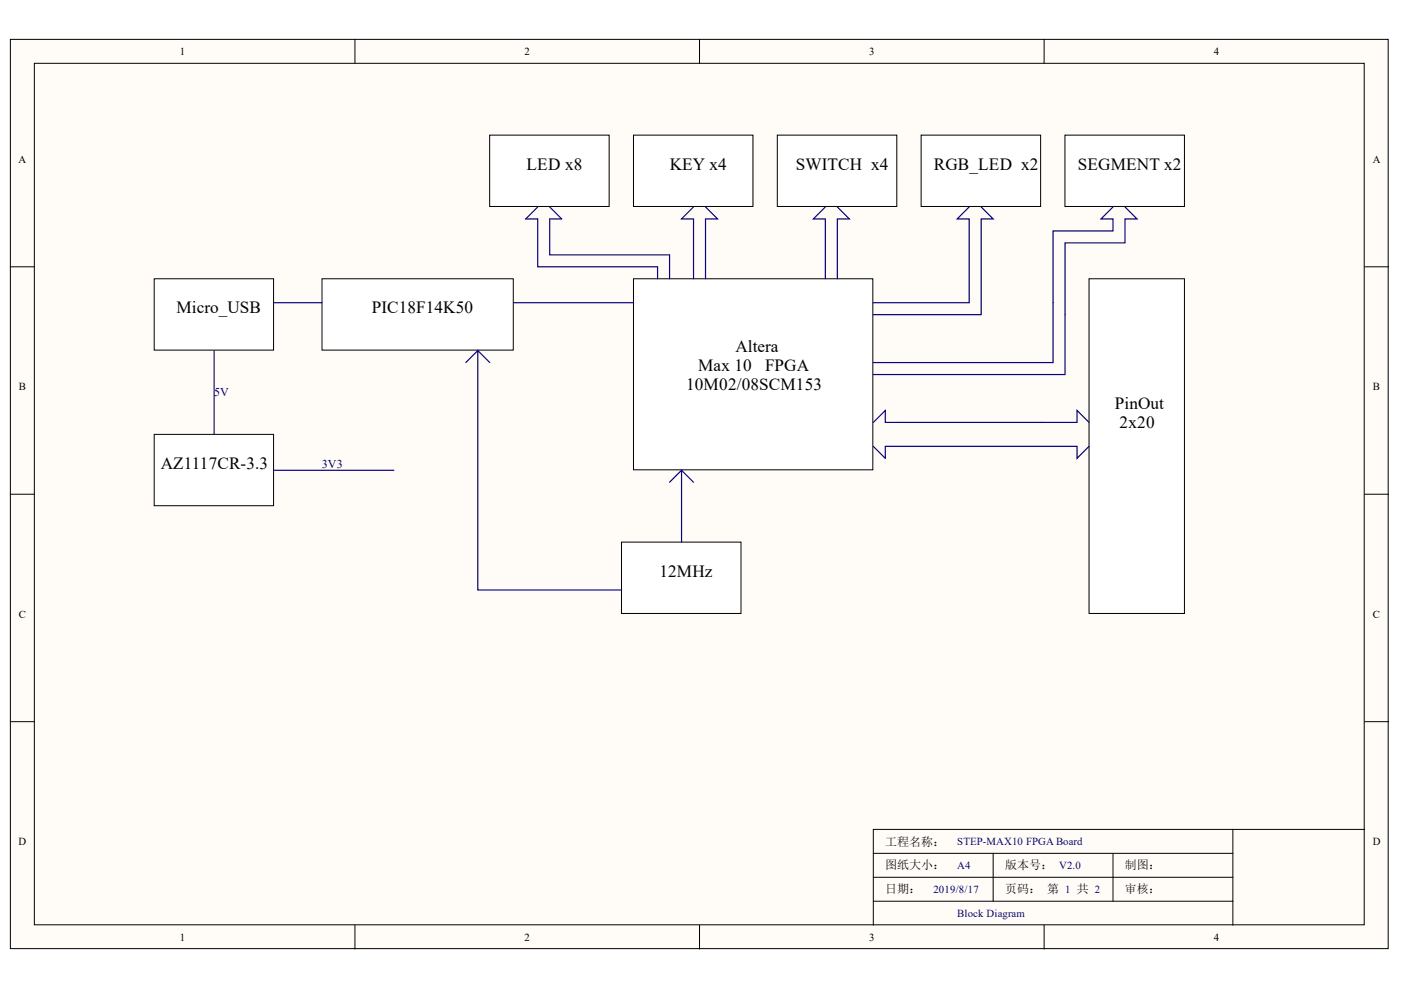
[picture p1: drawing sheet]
<svg xmlns="http://www.w3.org/2000/svg" width="297mm" height="210mm" viewBox="0 0 297 210" stroke-linecap="round" stroke-linejoin="round" font-family="sans-serif">
<g fill="#fffcf8" stroke="#000" stroke-width=".21">
<path d="M2.2 8.3h292.1v192.8h-292.1z"/>
<path d="M7.3 13.4h281.9v182.7h-281.9z"/>
</g>
<g fill="none" stroke="#000" stroke-width=".21">
<path d="M75.3 8.3v5.1M148.3 8.3v5.1M221.4 8.3v5.1M2.2 56.6h5.1M289.3 56.6h5.1M2.2 104.8h5.1M289.3 104.8h5.1M2.2 153h5.1M289.3 153h5.1M261.4 175.9v15.2h-76.2M289.3 175.9h-104.1v20.3M75.3 196.2v5"/>
<path d="M148.3 196.2v5M185.2 186h76.2M185.2 180.9h76.2M210.6 180.9v10.2M221.4 196.2v5M236 180.9v10.2M261.4 191.1v5.1"/>
</g>
<g fill="#fff" stroke="#000" stroke-width=".21">
<path d="M134.3 59.1h50.8v40.5h-50.8z"/>
<path d="M68.3 59.1h40.5v15.1h-40.5z"/>
<path d="M32.7 59.1h25.3v15.1h-25.3z"/>
<path d="M32.7 92.1h25.3v15.1h-25.3z"/>
<path d="M131.8 114.9h25.3v15.2h-25.3z"/>
<path d="M103.8 28.7h25.4v15.1h-25.4z"/>
<path d="M134.3 28.7h25.3v15.1h-25.3z"/>
<path d="M164.8 28.7h25.3v15.1h-25.3z"/>
<path d="M225.8 28.7h25.3v15.1h-25.3z"/>
<path d="M230.9 59.1h20.2v71h-20.2z"/>
</g>
<path d="M114 43.9l-2.5 2.5h2.5v10.2h25.4v2.5M116.5 43.9l2.6 2.5h-2.6v7.6h25.5v5.1M147 43.9l-2.5 2.5h2.5v12.7M149.6 43.9l2.5 2.5h-2.5v12.7M175 43.9l-2.5 2.5h2.5v12.7M177.5 43.9l2.6 2.5h-2.6v12.7M45.4 74.3v17.8M58.1 64.2h10.2M108.9 64.2h25.4M144.5 99.7l2.5 2.6M142 102.3l2.5-2.6v15.2" fill="none" stroke="#0c0087" stroke-width=".25"/>
<path d="M195.3 28.7h25.3v15.1h-25.3z" fill="#fff" stroke="#000" stroke-width=".21"/>
<path d="M98.8 76.9l2.5-2.6v50.8h30.5M101.3 74.3l2.5 2.6M223.3 64.2v12.7h-38.1M225.8 66.7v12.7h-40.6M58.1 99.7h25.4M185.2 89.6l2.5-2.6v2.6h2.5M185.2 94.6l2.5 2.6M220.7 89.6h7.7v-2.6l2.5 2.6" fill="none" stroke="#0c0087" stroke-width=".25"/>
<path d="M205.5 43.9l-2.6 2.5h2.6v17.8h-20.3M208 43.9l2.6 2.5h-2.6v20.3h-22.8M236 43.9l-2.6 2.5h2.6v2.6h-12.7v15.2M238.5 43.9l2.6 2.5h-2.6v5.1h-12.7v15.2M190.2 89.6h30.5M230.9 94.6l-2.5 2.6v-2.6h-40.7v2.6" fill="none" stroke="#000080" stroke-width=".25"/>
<g font-size="3.6">
<text x="111.7" y="36">LED x8</text>
<text x="142" y="36">KEY x4</text>
<text x="168.7" y="36">SWITCH x4</text>
<text x="198" y="36">RGB_LED x2</text>
<text x="228.5" y="36">SEGMENT x2</text>
<text x="37.4" y="66.4">Micro_USB</text>
<text x="78.8" y="66.4">PIC18F14K50</text>
<text x="156" y="74.6">Altera</text>
<text x="145.5" y="82.7">10M02/08SCM153</text>
<text x="148" y="78.7">Max 10</text>
<text x="162.2" y="78.7">FPGA</text>
<text x="236.4" y="86.8">PinOut</text>
<text x="237.4" y="90.8">2x20</text>
<text x="34.1" y="99.4">AZ1117CR-3.3</text>
<text x="139.8" y="122.2">12MHz</text>
</g>
<g font-size="2.5" fill="#000080">
<text x="45.4" y="84">5V</text>
<text x="68.2" y="99.2">3V3</text>
</g>
<g font-size="2.5">
<text x="187.7" y="179.3">工程名称：</text>
<text x="187.7" y="184.3">图纸大小：</text>
<text x="213.1" y="184.3">版本号： V2.0</text>
<text x="238.5" y="184.3">制图：</text>
<text x="187.7" y="189.3">日期：</text>
<text x="213.1" y="189.3">页码： 第 1 共 2</text>
<text x="238.5" y="189.3">审核：</text>
</g>
<g font-size="2.3">
<text x="38.1" y="11.7">1</text>
<text x="111.2" y="11.7">2</text>
<text x="184.3" y="11.7">3</text>
<text x="257.3" y="11.7">4</text>
<text x="3.9" y="34.5">A</text>
<text x="291.1" y="34.5">A</text>
<text x="4" y="82.7">B</text>
<text x="291.1" y="82.7">B</text>
<text x="4" y="130.9">C</text>
<text x="291.1" y="130.9">C</text>
<text x="3.9" y="179.2">D</text>
<text x="291.1" y="179.2">D</text>
<text x="38.1" y="199.5">1</text>
<text x="111.2" y="199.5">2</text>
<text x="184.3" y="199.5">3</text>
<text x="257.3" y="199.5">4</text>
</g>
<g font-size="2.3" fill="#000080">
<text x="203" y="179.2">STEP-MAX10 FPGA Board</text>
<text x="203" y="184.3">A4</text>
<text x="197.9" y="189.3">2019/8/17</text>
<text x="203" y="194.4">Block Diagram</text>
</g>
</svg>
